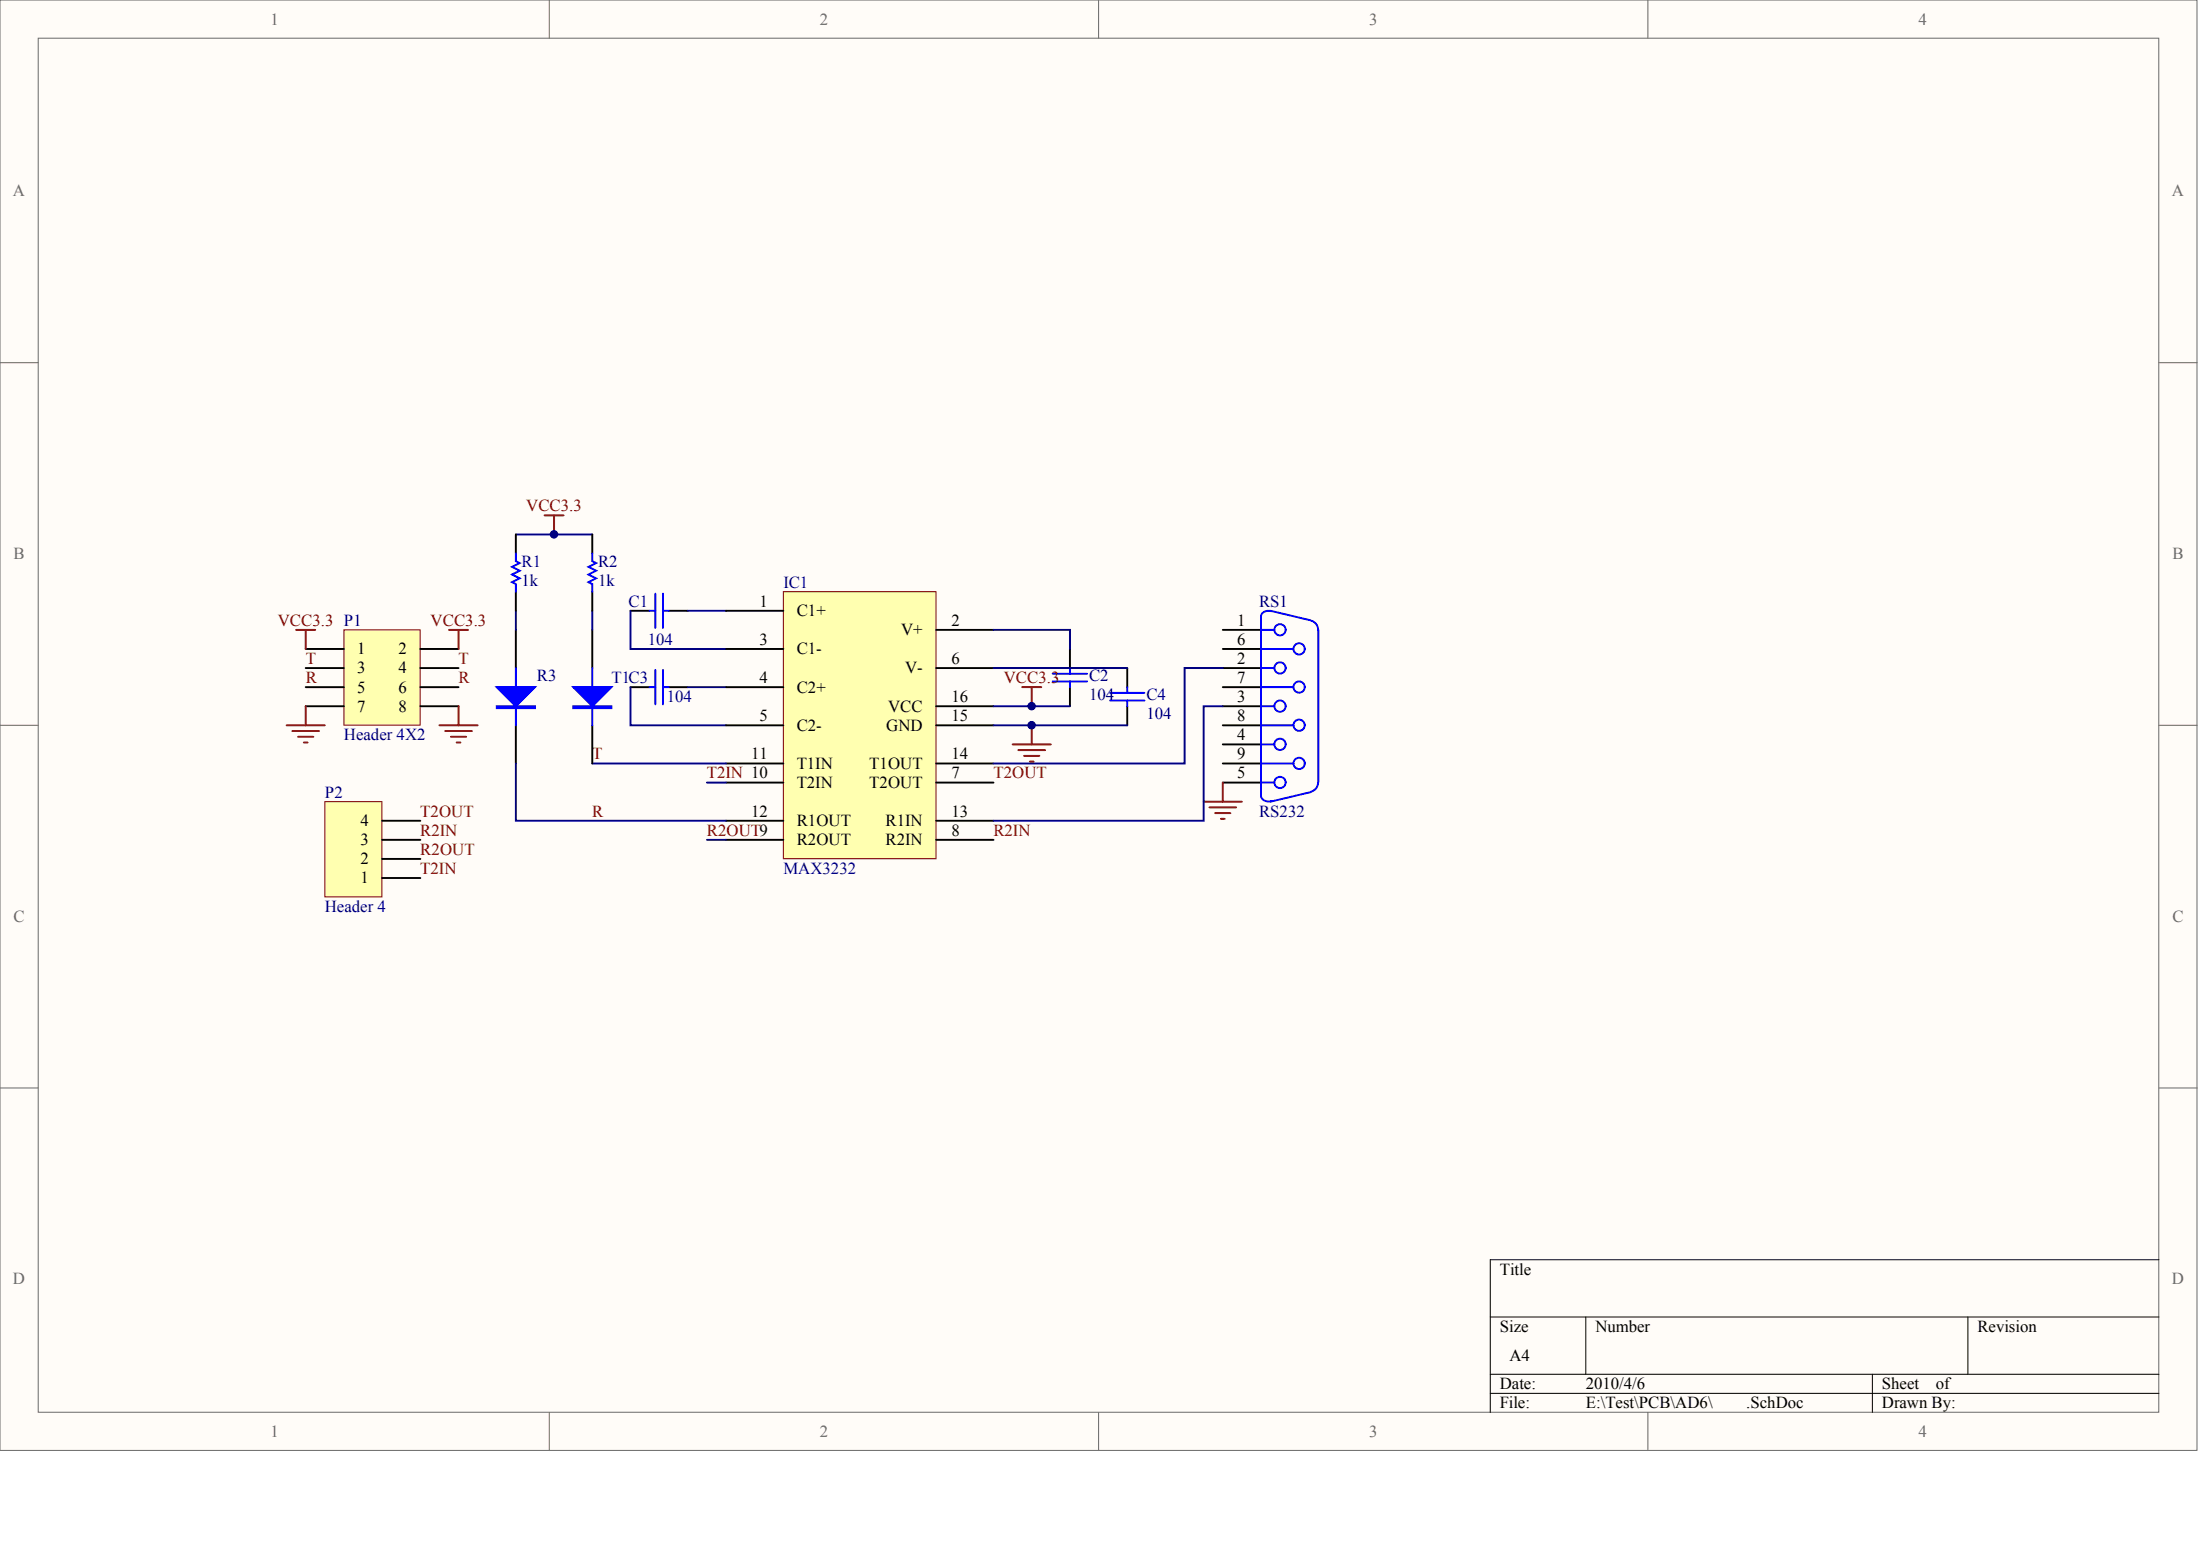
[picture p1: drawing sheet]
<svg xmlns="http://www.w3.org/2000/svg" width="840mm" height="594mm" viewBox="0 0 840 594" stroke-linecap="round" stroke-linejoin="round" font-family="sans-serif">
<g fill="#fffcf8" stroke="#696969" stroke-width=".38">
<path d="M0 0h838.5v553.4h-838.5z"/>
<path d="M14.6 14.6h809.3v524.2h-809.3z"/>
</g>
<path d="M209.6 0v14.6M419.3 0v14.6M628.9 0v14.6M0 138.4h14.6M824 138.4h14.5M0 276.7h14.6M824 276.7h14.5M0 415.1h14.6M824 415.1h14.5M209.6 538.9v14.6M419.3 538.9v14.6M628.9 538.9v14.6" fill="none" stroke="#696969" stroke-width=".38"/>
<path d="M824 480.7h-255.3v58.2M568.7 502.5h255.3M605.2 502.5v21.9M751 502.5v21.9M568.7 524.4h255.3M568.7 531.6h255.3M714.6 524.4v14.5" fill="none" stroke="#000" stroke-width=".38"/>
<g fill="none" stroke="#00f" stroke-width=".73">
<path d="M247.9 233.1h2.2M250.1 226.5v13.1M253 233.1h2.2M253 226.5v13.1M481.2 235.2v68.5M484.9 233.1l15.3 3.6M485.2 233.2a2.76 2.76 0 0 0-3.9 2.3M500.4 236.8l1.7 1.1 .7 1.1 .2 1.3M250.1 255.6v13.1M253 255.6v13.1M401.8 257.1h13.1M401.8 260h13.1"/>
<path d="M408.3 254.9v2.2M408.3 260v2.2M481.2 254.9h5.2M481.2 240.3h5.2M481.2 247.6h12.4M503.1 240.3v58.3M247.9 262.2h2.2M253 262.2h2.2M423.6 264.4h13.2M423.6 267.3h13.2M430.2 262.2v2.2M430.2 267.3v2.2"/>
<path d="M481.2 269.5h5.2M481.2 262.2h12.4M481.2 276.7h12.4M481.2 284h5.2M481.2 298.6h5.2M481.2 291.3h12.4M503 298.6l-.5 1.9-.9 .9-1.2 .6M481.3 303.5a2.85 2.85 0 0 0 3.9 2.1M500.2 302.2l-15.3 3.7"/>
<circle cx="488.5" cy="240.3" r="2.15"/>
<circle cx="488.5" cy="254.9" r="2.15"/>
<circle cx="495.8" cy="247.6" r="2.15"/>
<circle cx="488.5" cy="269.4" r="2.15"/>
<circle cx="495.8" cy="276.7" r="2.15"/>
<circle cx="495.8" cy="262.1" r="2.15"/>
<circle cx="488.5" cy="284" r="2.15"/>
<circle cx="488.5" cy="298.6" r="2.15"/>
<circle cx="495.8" cy="291.3" r="2.15"/>
</g>
<g fill="none" stroke="#000" stroke-width=".73">
<path d="M240.6 233.1h7.3M255.2 233.1h7.3M408.3 247.6v7.3M430.2 254.9v7.3M466.7 240.3h14.5M466.7 254.9h14.5M466.7 247.6h14.5M240.6 262.2h7.3M255.2 262.2h7.3M408.3 262.2v7.3M430.2 269.5v7.2M466.7 269.5h14.5"/>
<path d="M466.7 262.2h14.5M466.7 276.7h14.5M466.7 284h14.5M466.7 298.6h14.5M466.7 291.3h14.5"/>
</g>
<path d="M240.6 233.1v14.5h36.5M262.5 233.1h14.6M240.6 262.2v14.5h36.5M262.5 262.2h14.6" fill="none" stroke="#000080" stroke-width=".73"/>
<path d="M299 225.8h58.2v101.9h-58.2z" fill="#ffffb0" stroke="#800000" stroke-width=".38"/>
<g fill="none" stroke="#000" stroke-width=".73">
<path d="M277.1 233.1h21.9M277.1 247.6h21.9M357.3 240.3h21.9M357.3 254.9h21.9M277.1 262.2h21.9M277.1 276.7h21.9M357.3 276.7h21.9M357.3 269.5h21.9M277.1 291.3h21.9M277.1 298.6h21.9M357.3 291.3h21.9M357.3 298.6h21.9"/>
<path d="M277.1 313.2h21.9M357.3 313.2h21.9M277.1 320.4h21.9M357.3 320.4h21.9"/>
</g>
<path d="M390.1 262.2h7.3M393.7 262.2v7.3M393.7 276.7v7.3M386.5 284h14.5M388.6 286.2h10.3M390.8 288.4h5.9M393 290.6h1.5M466.7 298.6v7.3M459.4 305.9h14.6M461.6 308.1h10.2M463.7 310.2h5.9M465.9 312.4h1.5" fill="none" stroke="#800000" stroke-width=".73"/>
<path d="M379.2 240.3h29.1v7.3M379.2 254.9h51M466.7 254.9h-14.6v36.4h-72.9M379.2 269.5h29.1M379.2 276.7h51M466.7 269.5h-7.3v43.7h-80.2M226 291.3h51.1M269.8 298.6h7.3M269.8 320.4h7.3" fill="none" stroke="#000080" stroke-width=".73"/>
<path d="M131.2 240.3h29.1v36.4h-29.1z" fill="#ffffb0" stroke="#800000" stroke-width=".38"/>
<path d="M116.7 247.6h14.5M116.7 254.9h14.5M160.4 247.6h14.6M160.4 254.9h14.6M116.7 262.2h14.5M116.7 269.5h14.5M160.4 262.2h14.6M160.4 269.5h14.6" fill="none" stroke="#000" stroke-width=".73"/>
<path d="M124 305.9h21.8v36.3h-21.8z" fill="#ffffb0" stroke="#800000" stroke-width=".38"/>
<path d="M196.9 203.9v7.3M226 203.9v7.3M196.9 225.8v7.3M226 225.8v7.3M196.9 240.3v14.6M226 240.3v14.6M196.9 276.7v14.6M226 276.7v14.6M145.8 313.2h14.6M145.8 335h14.6M145.8 327.7h14.6M145.8 320.4h14.6" fill="none" stroke="#000" stroke-width=".73"/>
<g fill="none" stroke="#800000" stroke-width=".73">
<path d="M207.8 196.6h7.3M211.5 196.6v7.3M113 240.3h7.3M116.7 240.3v7.3M171.4 240.3h7.2M175 240.3v7.3M109.4 276.7h14.6M111.6 278.9h10.2M116.7 269.5v7.2M167.7 276.7h14.6M169.9 278.9h10.2M175 269.5v7.2"/>
<path d="M113.7 281.1h5.9M115.9 283.3h1.5M172.1 281.1h5.8M174.3 283.3h1.4"/>
</g>
<path d="M196.9 211.2v2.9l1.4 .7-2.9 1.5 2.9 1.5-2.9 1.4 2.9 1.5-2.9 1.4 1.5 .8v2.9M226 211.2v2.9l1.5 .7-2.9 1.5 2.9 1.5-2.9 1.4 2.9 1.5-2.9 1.4 1.4 .8v2.9M196.9 254.9v21.8M226 254.9v21.8" fill="none" stroke="#00f" stroke-width=".73"/>
<g fill="#00f" stroke="#00f" stroke-width=".73">
<path d="M189.6 262.2h14.6l-7.3 7.3z"/>
<path d="M218.7 262.2h14.6l-7.3 7.3z"/>
<path d="M189.6 269.5h14.6v.7h-14.6z" fill-rule="evenodd"/>
<path d="M218.7 269.5h14.6v.7h-14.6z" fill-rule="evenodd"/>
</g>
<path d="M196.9 203.9h29.1M196.9 233.1v7.2M226 233.1v7.2M196.9 291.3v21.9h80.2" fill="none" stroke="#000080" stroke-width=".73"/>
<g fill="#000080" stroke="#000080" stroke-width=".38">
<circle cx="211.4" cy="203.9" r="1.42"/>
<circle cx="393.7" cy="276.7" r="1.42"/>
<circle cx="393.7" cy="269.4" r="1.42"/>
</g>
<g font-size="6.4" fill="#696969">
<text x="103.2" y="9.4">1</text>
<text x="312.9" y="9.4">2</text>
<text x="522.5" y="9.4">3</text>
<text x="732.2" y="9.4">4</text>
<text x="5" y="74.9">A</text>
<text x="828.9" y="74.9">A</text>
<text x="5.2" y="213.3">B</text>
<text x="829.1" y="213.3">B</text>
<text x="5.2" y="351.6">C</text>
<text x="829.1" y="351.6">C</text>
<text x="5" y="490">D</text>
<text x="828.9" y="490">D</text>
<text x="103.2" y="548.3">1</text>
<text x="312.9" y="548.3">2</text>
<text x="522.5" y="548.3">3</text>
<text x="732.2" y="548.3">4</text>
</g>
<g font-size="6.4" fill="#800000">
<text x="200.8" y="195.1">VCC3.3</text>
<text x="106" y="238.8">VCC3.3 P1</text>
<text x="164.4" y="238.8">VCC3.3</text>
<text x="116.7" y="253.3">T</text>
<text x="175" y="253.3">T</text>
<text x="116.7" y="260.6">R</text>
<text x="175" y="260.6">R</text>
<text x="383.1" y="260.6">VCC3.3</text>
<text x="226" y="289.7">T</text>
<text x="269.8" y="297">T2IN 10</text>
<text x="379.2" y="297">T2OUT</text>
<text x="160.4" y="311.6">T2OUT</text>
<text x="226" y="311.6">R</text>
<text x="160.4" y="318.9">R2IN</text>
<text x="269.8" y="318.9">R2OUT9</text>
<text x="379.2" y="318.9">R2IN</text>
<text x="160.4" y="326.2">R2OUT</text>
<text x="160.4" y="333.4">T2IN</text>
</g>
<g font-size="6.4" fill="#000080">
<text x="199.1" y="216.2">R1</text>
<text x="228.2" y="216.2">R2</text>
<text x="199.1" y="223.5">1k</text>
<text x="228.2" y="223.5">1k</text>
<text x="299" y="224.2">IC1</text>
<text x="239.9" y="231.5">C1</text>
<text x="480.5" y="231.5">RS1</text>
<text x="247.2" y="246">104</text>
<text x="204.9" y="259.9">R3</text>
<text x="233.3" y="260.6">T1C3</text>
<text x="415.6" y="259.9">C2</text>
<text x="254.5" y="267.9">104</text>
<text x="415.6" y="267.2">104</text>
<text x="437.5" y="267.2">C4</text>
<text x="437.5" y="274.4">104</text>
<text x="131.2" y="282.5">Header 4X2</text>
<text x="124" y="304.3">P2</text>
<text x="480.5" y="311.6">RS232</text>
<text x="299" y="333.4">MAX3232</text>
<text x="124" y="348">Header 4</text>
</g>
<g font-size="6.4">
<text x="289.9" y="231.5">1</text>
<text x="304.1" y="235.1">C1+</text>
<text x="363.1" y="238.8">2</text>
<text x="472.2" y="238.8">1</text>
<text x="343.9" y="242.4">V+</text>
<text x="136.4" y="249.7">1</text>
<text x="152.1" y="249.7">2</text>
<text x="289.9" y="246">3</text>
<text x="304.1" y="249.7">C1-</text>
<text x="472.2" y="246">6</text>
<text x="136.4" y="257">3</text>
<text x="152.1" y="257">4</text>
<text x="345.5" y="257">V-</text>
<text x="363.1" y="253.3">6</text>
<text x="472.2" y="253.3">2</text>
<text x="289.9" y="260.6">4</text>
<text x="472.2" y="260.6">7</text>
<text x="136.4" y="264.3">5</text>
<text x="152.1" y="264.3">6</text>
<text x="304.1" y="264.3">C2+</text>
<text x="363.1" y="267.9">16</text>
<text x="472.2" y="267.9">3</text>
<text x="136.4" y="271.5">7</text>
<text x="152.1" y="271.5">8</text>
<text x="289.9" y="275.2">5</text>
<text x="338.9" y="271.5">VCC</text>
<text x="363.1" y="275.2">15</text>
<text x="472.2" y="275.2">8</text>
<text x="304.1" y="278.8">C2-</text>
<text x="338.2" y="278.8">GND</text>
<text x="472.2" y="282.5">4</text>
<text x="286.7" y="289.7">11</text>
<text x="304.1" y="293.4">T1IN</text>
<text x="331.8" y="293.4">T1OUT</text>
<text x="363.1" y="289.7">14</text>
<text x="472.2" y="289.7">9</text>
<text x="363.1" y="297">7</text>
<text x="472.2" y="297">5</text>
<text x="304.1" y="300.7">T2IN</text>
<text x="331.8" y="300.7">T2OUT</text>
<text x="286.7" y="311.6">12</text>
<text x="363.1" y="311.6">13</text>
<text x="137.5" y="315.2">4</text>
<text x="304.1" y="315.2">R1OUT</text>
<text x="338" y="315.2">R1IN</text>
<text x="137.5" y="322.5">3</text>
<text x="304.1" y="322.5">R2OUT</text>
<text x="338" y="322.5">R2IN</text>
<text x="363.1" y="318.9">8</text>
<text x="137.5" y="329.8">2</text>
<text x="137.5" y="337.1">1</text>
<text x="572.4" y="486.4">Title</text>
<text x="572.4" y="508.2">Size</text>
<text x="608.9" y="508.2">Number</text>
<text x="754.7" y="508.2">Revision</text>
<text x="576" y="519.1">A4</text>
<text x="572.4" y="530.1">Date:</text>
<text x="605.2" y="530.1">2010/4/6</text>
<text x="718.2" y="530.1">Sheet</text>
<text x="738.8" y="530.1">of</text>
<text x="572.4" y="537.3">File:</text>
<text x="605.2" y="537.3">E:\Test\PCB\AD6\</text>
<text x="666.5" y="537.3">.SchDoc</text>
<text x="718.2" y="537.3">Drawn By:</text>
</g>
</svg>
